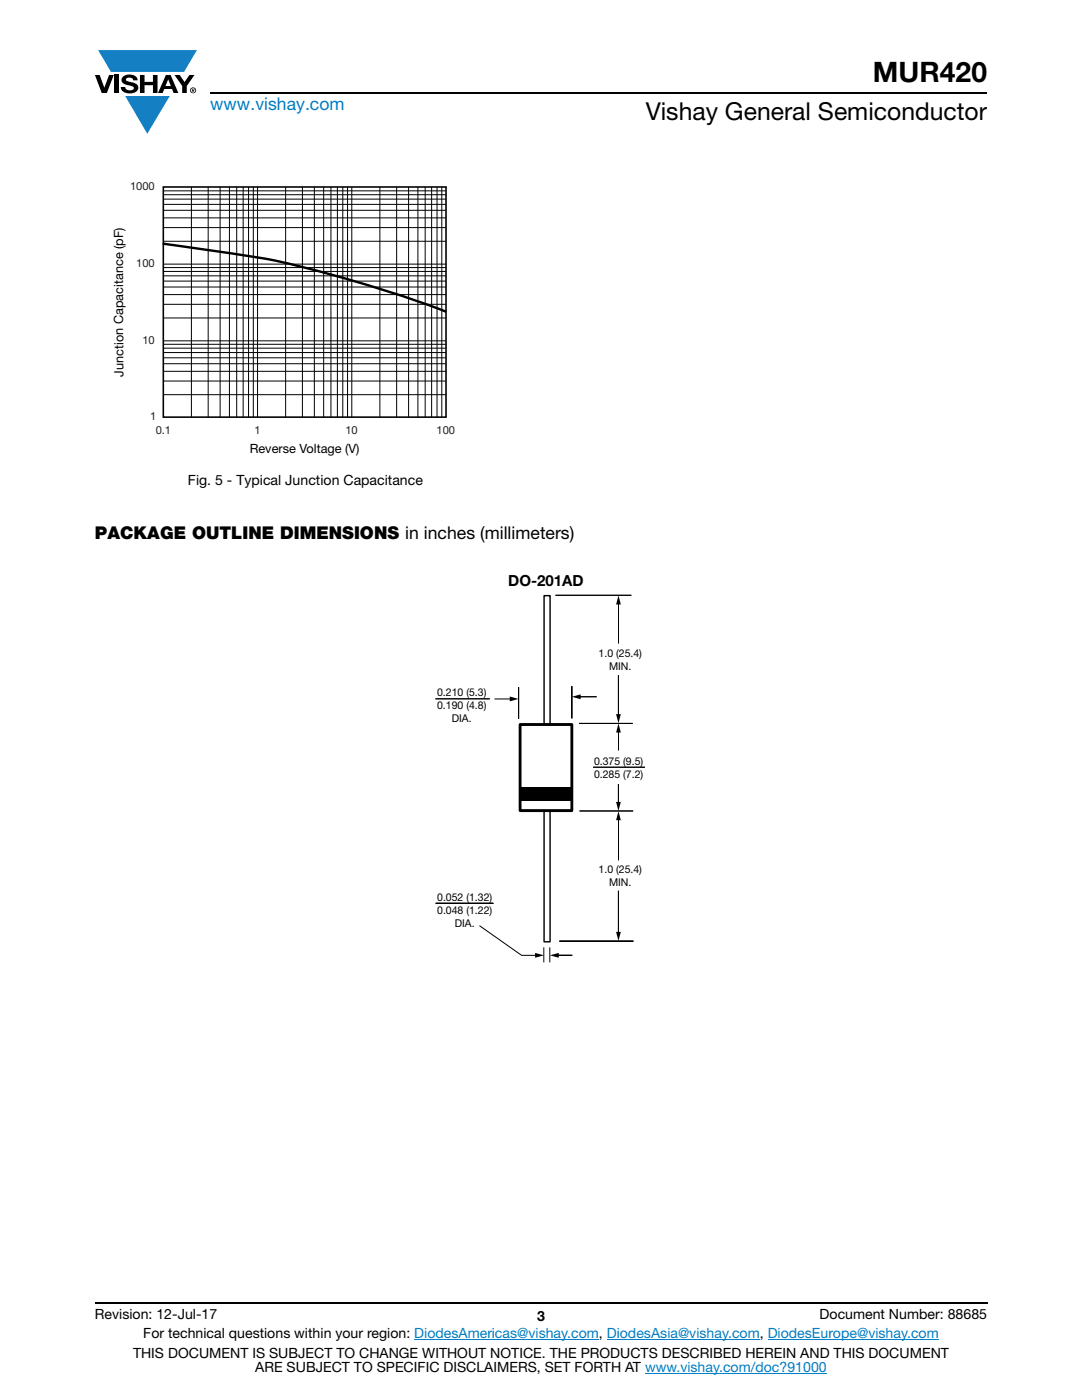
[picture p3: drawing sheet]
<svg xmlns="http://www.w3.org/2000/svg" width="216mm" height="279mm" viewBox="0 0 216 279" stroke-linecap="round" stroke-linejoin="round" font-family="sans-serif">
<g fill="#147fc3">
<path d="M19.6 10h19.7l-2.6 4.3h-1.1h-13.5z"/>
<path d="M25 19.2h8.9l-4.5 7.5z"/>
</g>
<g fill="#000">
<path d="M18.9 15h1l.9 2.5 1-2.5h.9l-1.4 3.6h-1zM22.9 15h.9v3.6h-.9zM24.6 15.3a2.1 2.1 0 0 1 2.8 .3l.1 .4h-.9a.79 .79 0 0 0-.7-.5 .79 .79 0 0 0-.8 .4l.3 .3 1 .2a1.08 1.08 0 0 1 1.2 1 1.08 1.08 0 0 1-1.1 1.2 1.73 1.73 0 0 1-2.4-1.2h.9a.96 .96 0 0 0 .8 .6 .96 .96 0 0 0 .9-.4 1.31 1.31 0 0 0-1.2-.6 1.03 1.03 0 0 1-1.1-.6 1.03 1.03 0 0 1 .2-1.1zM27.9 15h.9v1.3h1.7v-1.3h.9v3.6h-.9v-1.6h-1.7v1.6h-.9zM34.8 15h1.1l.9 1.4 1-1.4h1l-1.5 2.2v1.4h-.9v-1.4z"/>
<path d="M33.6 15.9l.5 1.3h-1.1zM33.1 15l-1.6 3.6h1l.3-.8h1.5l.3 .8h1l-1.6-3.6z"/>
<path d="M38.4 17.8h.2v.2h-.2zM38.3 17.7v.7h.1v-.3l.4 .3-.2-.3 .2-.2-.1-.2z"/>
<path d="M38.1 18a.46 .46 0 0 1 .9 0 .46 .46 0 0 1-.9 0zM37.9 18a.6 .6 0 0 0 1.2 0 .6 .6 0 0 0-1.2 0z"/>
</g>
<path d="M42 18.6h155M18.9 260h178.1" fill="none" stroke="#000" stroke-width=".36"/>
<path d="M82.7 267.3h36.8M121.1 267.3h30.5M128.7 274h36.3M153.2 267.3h34.1" fill="none" stroke="#007ec4" stroke-width=".2"/>
<path d="M22.4 36.2h68.4v54.8h-68.4z" fill="#fff"/>
<g fill="none" stroke="#000" stroke-width=".2">
<path d="M32.6 38.9h56.4M32.6 39.7h56.4M32.6 38.1h56.4M38.2 37.3v45.9M41.5 37.3v45.9M43.9 37.3v45.9M45.8 37.3v45.9M47.2 37.3v45.9M48.5 37.3v45.9M49.6 37.3v45.9M50.5 37.3v45.9M51.4 37.3v45.9"/>
<path d="M57 37.3v45.9M60.3 37.3v45.9M62.7 37.3v45.9M64.6 37.3v45.9M66 37.3v45.9M67.3 37.3v45.9M68.4 37.3v45.9M69.4 37.3v45.9M70.2 37.3v45.9M75.8 37.3v45.9M79.1 37.3v45.9M81.5 37.3v45.9"/>
<path d="M83.4 37.3v45.9M84.8 37.3v45.9M86.1 37.3v45.9M87.2 37.3v45.9M88.2 37.3v45.9M32.6 58.8h56.4M32.6 57.3h56.4M32.6 54.2h56.4M32.6 55h56.4M32.6 56.1h56.4M32.6 53.4h56.4M32.6 52.7h56.4"/>
<path d="M32.6 48.1h56.4M32.6 45.4h56.4M32.6 43.5h56.4M32.6 42h56.4M32.6 40.8h56.4M32.6 78.8h56.4M32.6 76h56.4M32.6 74.1h56.4M32.6 72.6h56.4M32.6 69.5h56.4M32.6 70.4h56.4M32.6 71.4h56.4"/>
<path d="M32.6 68.7h56.4M32.6 68h56.4M32.6 63.5h56.4M32.6 60.7h56.4"/>
</g>
<path d="M32.6 37.3h56.4v45.9h-56.4z" fill="none" stroke="#000" stroke-width=".32"/>
<path d="M32.5 48.6l10.8 1.5a148.7 148.7 0 0 1 28.1 6.2l10 3.2 7.6 2.7" fill="none" stroke="#000" stroke-width=".48"/>
<path d="M86.9 114.4h41.8v77.7h-41.8z" fill="#fff"/>
<g fill="none" stroke="#000" stroke-width=".2">
<path d="M126 118.8h-15.2M98.7 139.5h3.3M119 139.1h-3.5M123.4 134.8v8M123.4 120.3v8.1M115.5 144.4h10.8M123.4 156.5v3.9M123.4 145.9v3.8M115.6 161.8h10.7M123.4 177.8v8.5M123.4 163.4v8.3M86.9 180.3h11.6h-11.6"/>
<path d="M86.9 180.3h11.6M111.2 190.6h3M111.2 190.6h3h-3M111.6 187.8h14.8M111.6 187.8h14.8h-14.8"/>
</g>
<path d="M101.7 139l1.8 .5-1.8 .5zM114.1 139.1l1.8-.5v.9zM123.4 118.8l.5 1.8h-1zM122.9 142.5h1l-.5 1.8zM123.4 144.4l.5 1.8h-1zM122.9 160h1l-.5 1.8zM123.4 161.9l.5 1.8h-1zM106.8 190.2l1.7 .5-1.7 .4zM109.7 190.7l1.8-.5v.9zM122.9 186h1l-.5 1.8z" fill="#000"/>
<path d="M108.6 118.9h1.2v25.7h-1.2z" fill="#fff"/>
<path d="M108.6 118.9h1.2v25.7h-1.2z" fill="none" stroke="#000" stroke-width=".29"/>
<path d="M108.6 161.8h1.2v26.2h-1.2z" fill="#fff"/>
<path d="M108.6 161.8h1.2v26.2h-1.2z" fill="none" stroke="#000" stroke-width=".29"/>
<path d="M103.8 144.6h10.3v17.2h-10.3z" fill="none" stroke="#000" stroke-width=".57"/>
<path d="M103.9 157.1h10.1v2.7h-10.1z" fill="#000"/>
<path d="M103.5 137.1v6.4z" fill="#fff"/>
<path d="M103.5 137.1v6.4v-6.4" fill="none" stroke="#000" stroke-width=".2"/>
<path d="M114.1 136.9v6.5z" fill="#fff"/>
<path d="M97.7 139.5h-10.8M114.1 136.9v6.5v-6.5M128.7 153.1h-10.3M95.7 184.7l8.4 6h3M108.5 189.1v3M109.7 189.1v3" fill="none" stroke="#000" stroke-width=".2"/>
<text font-size="5.6" x="174.2" y="16.4">MUR420</text>
<text font-size="4.9" x="128.8" y="24">Vishay General Semiconductor</text>
<text font-size="3.5" fill="#007ec4" x="42" y="21.9">www.vishay.com</text>
<text font-size="3.5" x="18.9" y="107.5">PACKAGE OUTLINE DIMENSIONS in inches (millimeters)</text>
<text font-size="3.1" x="101.4" y="116.9">DO-201AD</text>
<g font-size="2.8">
<text x="37.5" y="96.8">Fig. 5 - Typical Junction Capacitance</text>
<text x="18.9" y="263.3">Revision: 12-Jul-17</text>
<text x="107.2" y="263.6">3</text>
<text x="163.6" y="263.3">Document Number: 88685</text>
<text x="28.6" y="267.1">For technical questions within your region: DiodesAmericas@vishay.com, DiodesAsia@vishay.com, DiodesEurope@vishay.com</text>
<text x="26.5" y="271">THIS DOCUMENT IS SUBJECT TO CHANGE WITHOUT NOTICE. THE PRODUCTS DESCRIBED HEREIN AND THIS DOCUMENT</text>
<text x="50.9" y="273.8">ARE SUBJECT TO SPECIFIC DISCLAIMERS, SET FORTH AT www.vishay.com/doc?91000</text>
</g>
<g font-size="2.5">
<text x="24.6" y="75.1" transform="rotate(-90 24.6 75.1)">Junction Capacitance (pF)</text>
<text x="49.8" y="90.5">Reverse Voltage (V)</text>
</g>
<g font-size="2.2" fill="#231f20">
<text x="25.9" y="38">1000</text>
<text x="27.2" y="53.3">100</text>
<text x="28.4" y="68.6">10</text>
<text x="29.9" y="83.9">1</text>
<text x="31.1" y="86.5">0.1</text>
<text x="50.8" y="86.5">1</text>
<text x="68.9" y="86.5">10</text>
<text x="87.1" y="86.5">100</text>
</g>
<g font-size="2.1">
<text x="119.4" y="131.2">1.0 (25.4)</text>
<text x="121.5" y="133.7">MIN.</text>
<text x="87.2" y="138.9">0.210 (5.3)</text>
<text x="87.2" y="141.5">0.190 (4.8)</text>
<text x="90.2" y="144.1">DIA.</text>
<text x="118.5" y="152.7">0.375 (9.5)</text>
<text x="118.5" y="155.3">0.285 (7.2)</text>
<text x="87.2" y="179.8">0.052 (1.32)</text>
<text x="119.4" y="174.3">1.0 (25.4)</text>
<text x="121.5" y="176.8">MIN.</text>
<text x="87.2" y="182.3">0.048 (1.22)</text>
<text x="90.8" y="184.9">DIA.</text>
</g>
</svg>
